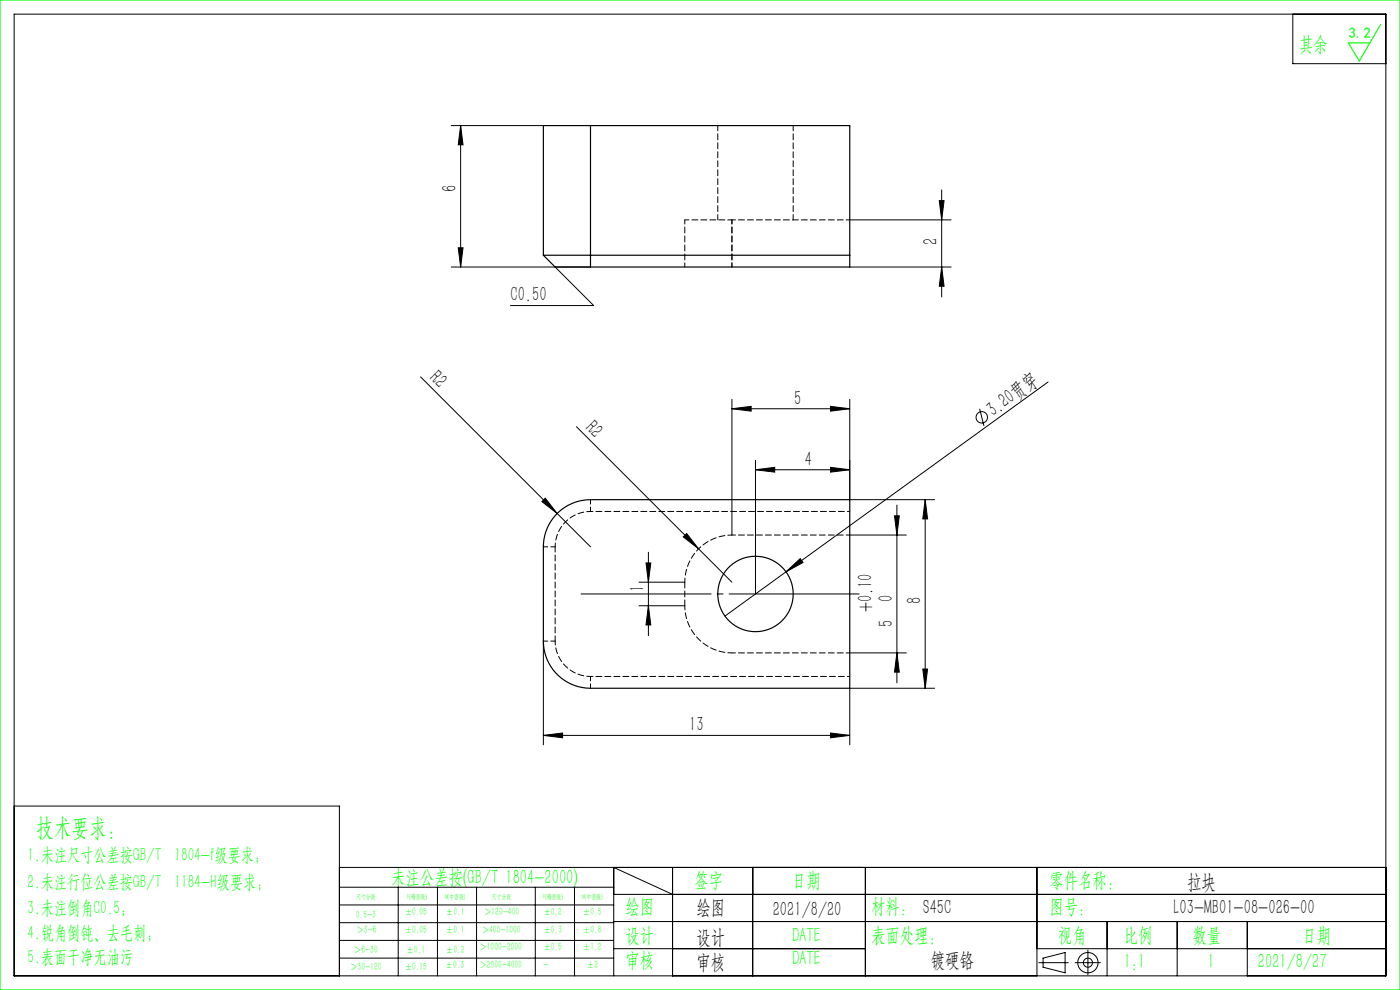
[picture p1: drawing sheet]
<svg xmlns="http://www.w3.org/2000/svg" width="297mm" height="210mm" viewBox="0 0 297 210" stroke-linecap="round" stroke-linejoin="round" font-family="sans-serif">
<g fill="none" stroke="#000" stroke-width=".21">
<path d="M3 3h291v204h-291zM274.3 3v10.5h19.7M95.7 26.6h19.6M97.7 26.6l.5 4.1h-1zM97.7 26.6v30M95.7 56.6h29.6M97.2 52.6h1l-.5 4zM117.8 56.6l8.1 8.2h-17.6M180.3 56.6h21.5M180.3 46.6h21.5M199.3 42.6h1l-.5 4zM199.8 56.6l.5 4.1h-1z"/>
<path d="M199.8 40.3v22.7M89.2 79.9l29 29M122.3 90.5l33 33M155.3 84.7v28.8M155.3 86.7h25M155.3 86.7l4.1-.5v1zM160.3 99.6l4.1-.5v1.1zM160.3 97.6v28.4M160.3 99.6h20M176.2 86.2l4.1 .5-4.1 .5zM176.2 99.1l4.1 .5-4.1 .6zM180.3 84.7v21.3h18"/>
<path d="M207.8 86.7l.9 3.6M222.3 81l-55.6 40.3M115 106.4l.7-.7 2.5 3.2zM118.2 108.9l7.1 7.1M137 119.4h1.1l-.5 4.1zM137.6 117.1v17.7M145 113.9l.7-.7 2.5 3.2zM180.3 113.5h12M189.8 109.4h1l-.5 4.1zM190.3 107.1v37.7M196.3 106v40M196.3 106l.5 4.1h-1z"/>
<path d="M115.3 136v22M135.6 128.5h9.7M135.6 123.5h9.7M137.6 128.5l.5 4.1h-1.1zM166.7 121.3l3.1-2.8 .6 .8zM166.7 121.3l-12.9 9.4M180.3 138.5h12M190.3 138.5l.5 4.1h-1zM115.3 156h65M115.3 156l4.1-.5v1zM176.2 155.5l4.1 .5-4.1 .5zM195.8 141.9h1l-.5 4.1z"/>
<path d="M198.3 146h-18v12M3 171h69v36M72 184h222M72 188.2h58.2M72 192h58.2M72 195.7h58.2M72 199.5h58.2M84.5 188.2v18.8M92.8 188.2v18.8M101.1 188.2v18.8M113.6 188.2v18.8M121.9 188.2v18.8"/>
<path d="M130.2 189.7h163.8M130.2 195.5h163.8M142.7 189.7l-12.5-5.7v23M142.7 184v23M159.7 184v23M183.6 184v23M220 184v23M234.9 195.5v11.5M249.7 195.5v11.5M264.6 195.5v11.5M72 203.2h58.2M130.2 201.2h53.4"/>
<path d="M220 201.2h74M220.4 204.2h6.2M221.3 203.2l4.7-1.1v4.3l-4.7-1.2zM228.1 204.2h5.3M230.8 201.5v5.3"/>
<circle cx="208.3" cy="88.5" r="1.21"/>
<circle cx="230.8" cy="204.2" r="2.15"/>
<circle cx="230.8" cy="204.2" r=".96"/>
</g>
<path d="M182.3 126h-59" fill="none" stroke="#000" stroke-width=".21" stroke-dasharray="30.5 1.3 1.3 1.3" stroke-dashoffset="2.9"/>
<path d="M0 0h297v210h-297zM292.9 5.2l-4.5 7.7-2.4-3.8h4.6" fill="none" stroke="#0f0" stroke-width=".25"/>
<g fill="#000">
<path d="M166.7 121.3l3.1-2.8 .6 .8z"/>
<path d="M97.7 26.6l.5 4.1h-1zM97.2 52.6h1l-.5 4zM199.3 42.6h1l-.5 4zM199.8 56.6l.5 4.1h-1zM196.3 106l.5 4.1h-1zM195.8 141.9h1l-.5 4.1zM189.8 109.4h1l-.5 4.1zM190.3 138.5l.5 4.1h-1z"/>
<path d="M176.2 99.1l4.1 .5-4.1 .6zM160.3 99.6l4.1-.5v1.1z"/>
<path d="M115.7 105.7l-.7 .7 3.2 2.5zM145 113.9l3.2 2.5-2.5-3.2z"/>
<path d="M137.6 128.5l.5 4.1h-1.1zM137 119.4h1.1l-.5 4.1z"/>
<path d="M115.3 156l4.1-.5v1zM176.2 155.5l4.1 .5-4.1 .5zM155.3 86.7l4.1-.5v1zM176.2 86.2l4.1 .5-4.1 .5z"/>
</g>
<g fill="none" stroke="#000" stroke-width=".25">
<path d="M125.3 26.6h-10v27.5M125.3 26.6h55v30h-55M125.3 26.6v30M115.3 54.1h65M115.3 54.1l2.5 2.5h7.5M118.5 108.6a10 10 0 0 1 6.8-2.6h55v40h-55a10 10 0 0 1-10-10v-20a10 10 0 0 1 3.2-7.4z"/>
<circle cx="160.3" cy="126" r="8"/>
</g>
<path d="M180.3 46.6h-25M117.8 116a7.5 7.5 0 0 1 7.5-7.5M155.3 113.5h25M180.3 138.5h-25M125.3 143.5a7.5 7.5 0 0 1-7.5-7.5" fill="none" stroke="#000" stroke-width=".21" stroke-dasharray="1.3 .6" stroke-dashoffset=".5"/>
<path d="M145.3 46.6v10M155.3 46.6v10M155.3 46.6h-10M145.3 123.5a10 10 0 0 1 10-10M155.3 138.5a10 10 0 0 1-10-10" fill="none" stroke="#000" stroke-width=".21" stroke-dasharray="1.3 .6" stroke-dashoffset=".4"/>
<path d="M125.3 54.1v2.5M115.3 116h2.5M125.3 106v2.5M115.3 136h2.5M125.3 146v-2.5" fill="none" stroke="#000" stroke-width=".21" stroke-dasharray="1.3 .6" stroke-dashoffset=".3"/>
<path d="M152.3 26.6v20M125.3 54.1v-27.5M168.3 46.6v-20M117.8 136v-20" fill="none" stroke="#000" stroke-width=".21" stroke-dasharray="1.3 .6" stroke-dashoffset=".2"/>
<path d="M145.3 128.5v-5" fill="none" stroke="#000" stroke-width=".21" stroke-dasharray="1.3 .6"/>
<path d="M125.3 108.5h55M180.3 143.5h-55" fill="none" stroke="#000" stroke-width=".21" stroke-dasharray="1.3 .6" stroke-dashoffset=".8"/>
<text font-size="5.4" fill="#0f0" x="7.7" y="177.2">技术要求：</text>
<g font-size="4.4" fill="#0f0">
<text x="275.6" y="10.8">其余</text>
<text x="83" y="187.5">未注公差按(GB/T 1804-2000)</text>
<text x="147.3" y="188">签字</text>
<text x="168" y="188">日期</text>
<text x="222.6" y="188">零件名称：</text>
<text x="132.7" y="193.6">绘图</text>
<text x="184.8" y="193.6">材料： S45C</text>
<text x="222.6" y="193.6">图号：</text>
<text x="132.7" y="199.8">设计</text>
<text x="168" y="199.8">DATE</text>
<text x="184.8" y="199.8">表面处理：</text>
<text x="224.4" y="199.8">视角</text>
<text x="238.4" y="199.8">比例</text>
<text x="253" y="199.8">数量</text>
<text x="276.3" y="199.8">日期</text>
<text x="132.7" y="205.1">审核</text>
<text x="168" y="204.6">DATE</text>
<text x="238.4" y="205.3">1:1</text>
<text x="256.2" y="205.3">1</text>
<text x="266.9" y="205.3">2021/8/27</text>
</g>
<g font-size="4.4">
<text x="96.8" y="40.7" transform="rotate(-90 96.8 40.7)">6</text>
<text x="198.9" y="51.9" transform="rotate(-90 198.9 51.9)">2</text>
<text x="108.3" y="63.9">C0.50</text>
<text x="90.9" y="80.4" transform="rotate(45 90.9 80.4)">R2</text>
<text x="168.5" y="85.8">5</text>
<text x="210.7" y="88.4" transform="rotate(-36 210.7 88.4)">3.20贯穿</text>
<text x="124" y="91" transform="rotate(45 124 91)">R2</text>
<text x="170.7" y="98.8">4</text>
<text x="136.7" y="125.6" transform="rotate(-90 136.7 125.6)">1</text>
<text x="185" y="129.9" transform="rotate(-90 185 129.9)">+0.10</text>
<text x="189.4" y="127.7" transform="rotate(-90 189.4 127.7)">0</text>
<text x="195.4" y="128.1" transform="rotate(-90 195.4 128.1)">8</text>
<text x="189.4" y="133" transform="rotate(-90 189.4 133)">5</text>
<text x="146.2" y="155.1">13</text>
<text x="251.8" y="188.6">拉块</text>
<text x="147.8" y="194">绘图</text>
<text x="163.9" y="194.3">2021/8/20</text>
<text x="249" y="194">L03-MB01-08-026-00</text>
<text x="147.8" y="200.2">设计</text>
<text x="147.8" y="205.5">审核</text>
<text x="197.5" y="205">镀硬铬</text>
</g>
<g font-size="4" fill="#0f0">
<text x="5.9" y="182.6">1.未注尺寸公差按GB/T 1804-f级要求；</text>
<text x="5.9" y="188.4">2.未注行位公差按GB/T 1184-H级要求；</text>
<text x="5.9" y="193.9">3.未注倒角C0.5；</text>
<text x="5.9" y="199.2">4.锐角倒钝、去毛刺；</text>
<text x="5.9" y="204.2">5.表面干净无油污</text>
</g>
<text font-size="3.2" fill="#0f0" x="286.1" y="8">3.2</text>
<g font-size="2.3" fill="#0f0">
<text x="75.5" y="194.7">0.5-3</text>
<text x="75.6" y="198">＞3-6</text>
<text x="85.9" y="194.2">±0.05</text>
<text x="85.9" y="198">±0.05</text>
<text x="94.6" y="194.2">±0.1</text>
<text x="94.6" y="198">±0.1</text>
<text x="102.2" y="198">＞400-1000</text>
<text x="102.7" y="194.2">＞120-400</text>
<text x="115.3" y="194.2">±0.2</text>
<text x="115.3" y="198">±0.3</text>
<text x="123.7" y="194.2">±0.5</text>
<text x="123.7" y="198">±0.8</text>
<text x="75.1" y="202.2">＞6-30</text>
<text x="86.3" y="202.2">±0.1</text>
<text x="94.6" y="202.2">±0.2</text>
<text x="101.7" y="201.6">＞1000-2000</text>
<text x="115.3" y="201.6">±0.5</text>
<text x="123.7" y="201.6">±1.2</text>
<text x="74.3" y="205.8">＞30-120</text>
<text x="85.9" y="205.8">±0.15</text>
<text x="94.5" y="205.4">±0.3</text>
<text x="101.7" y="205.4">＞2000-4000</text>
<text x="115.3" y="205.4">-</text>
<text x="124.5" y="205.4">±2</text>
</g>
<g font-size="1.5" fill="#0f0">
<text x="75.5" y="190.6">尺寸分段</text>
<text x="86.4" y="190.6">F(精密级)</text>
<text x="94.4" y="190.6">M(中密级)</text>
<text x="104.3" y="190.6">尺寸分段</text>
<text x="115.2" y="190.6">F(精密级)</text>
<text x="123.5" y="190.6">M(中密级)</text>
</g>
</svg>
